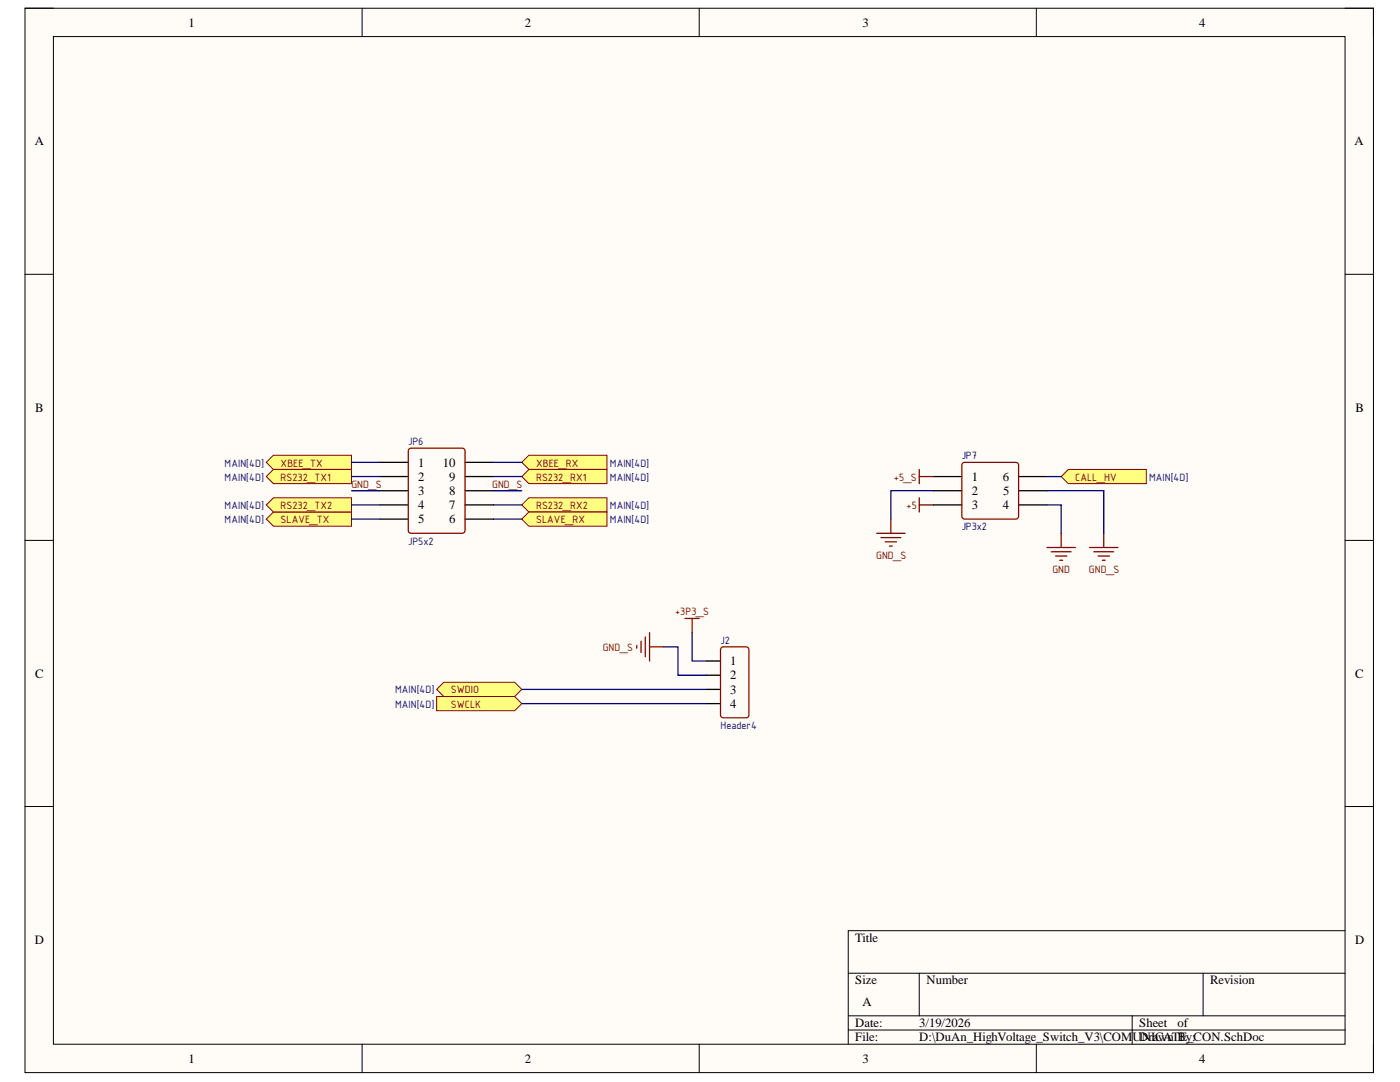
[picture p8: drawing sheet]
<svg xmlns="http://www.w3.org/2000/svg" width="279mm" height="216mm" viewBox="0 0 279 216" stroke-linecap="round" stroke-linejoin="round" font-family="sans-serif">
<path d="M5 1.6h269.1v212.4h-269.1z" fill-rule="evenodd" fill="#fffcf8"/>
<path d="M5 1.6h269.1v212.4h-269.1z" fill="none" stroke="#000" stroke-width=".2"/>
<path d="M10.7 7.3h257.7v201.1h-257.7z" fill-rule="evenodd" fill="#fffcf8"/>
<g fill="none" stroke="#000" stroke-width=".2">
<path d="M5 1.6h5.7M10.7 7.3h257.7v201.1h-257.7zM72.3 1.6v5.7M139.5 1.6v5.7M206.8 1.6v5.7M268.4 1.6h5.7v5.7M5 54.7h5.7M268.4 54.7h5.7M5 107.8h5.7M268.4 107.8h5.7M5 160.9h5.7M268.4 160.9h5.7"/>
<path d="M169.3 194.2h99.1M183.5 194.2v8.5M240.1 194.2v8.5M268.4 185.7h-99.1v22.7M72.3 208.4v5.6M139.5 208.4v5.6M169.3 202.7h99.1M169.3 205.5h99.1M206.8 208.4v5.6M226 202.7v5.7M274.1 208.4v5.6"/>
</g>
<path d="M127.1 128.8v.6M127.9 127.9v2.3M128.8 127.1v4M129.6 126.2v5.7M129.6 129.1h2.9M136.7 123.4h2.8M138.1 123.4v2.8" fill="none" stroke="#800000" stroke-width=".25"/>
<path d="M141 131.9h2.8M141 134.7h2.8M141 137.6h2.8M141 140.4h2.8" fill="none" stroke="#000" stroke-width=".25"/>
<path d="M143.9 129.4l.5-.3h4.5l.5 .3 .1 13.3-.3 .5h-4.8l-.5-.3z" fill="none" stroke="#980000" stroke-width=".25"/>
<path d="M87.1 137.6l1.5-1.5h14.1l1.4 1.5-1.4 1.4h-14.1z" fill-rule="evenodd" fill="#ffff80"/>
<path d="M87.1 137.6l1.5-1.5h14.1l1.4 1.5-1.4 1.4h-14.1z" fill="none" stroke="#800000" stroke-width=".2"/>
<path d="M87.1 139h15.6l1.4 1.4-1.4 1.4h-15.6z" fill-rule="evenodd" fill="#ffff80"/>
<path d="M87.1 139h15.6l1.4 1.4-1.4 1.4h-15.6z" fill="none" stroke="#800000" stroke-width=".2"/>
<path d="M75.8 92.3h5.7M75.8 95.1h5.7M75.8 97.9h5.7M92.8 92.3h5.7M92.8 95.1h5.7M92.8 97.9h5.7M75.8 100.7h5.7M75.8 103.6h5.7M92.8 100.7h5.7M92.8 103.6h5.7" fill="none" stroke="#000" stroke-width=".25"/>
<path d="M81.6 89.7l.4-.3h10.2l.5 .3 .1 16.1-.3 .5-10.5 .1-.4-.3z" fill="none" stroke="#980000" stroke-width=".25"/>
<path d="M53.1 92.3l1.5-1.5h15.5v2.9h-15.5z" fill-rule="evenodd" fill="#ffff80"/>
<path d="M53.1 92.3l1.5-1.5h15.5v2.9h-15.5z" fill="none" stroke="#800000" stroke-width=".2"/>
<path d="M104.1 92.3l1.5-1.5h15.5v2.9h-15.5z" fill-rule="evenodd" fill="#ffff80"/>
<path d="M104.1 92.3l1.5-1.5h15.5v2.9h-15.5z" fill="none" stroke="#800000" stroke-width=".2"/>
<path d="M53.1 95.1l1.5-1.4h15.5v2.8h-15.5z" fill-rule="evenodd" fill="#ffff80"/>
<path d="M53.1 95.1l1.5-1.4h15.5v2.8h-15.5z" fill="none" stroke="#800000" stroke-width=".2"/>
<path d="M104.1 95.1l1.5-1.4h15.5v2.8h-15.5z" fill-rule="evenodd" fill="#ffff80"/>
<path d="M104.1 95.1l1.5-1.4h15.5v2.8h-15.5z" fill="none" stroke="#800000" stroke-width=".2"/>
<path d="M53.1 103.6l1.5-1.4h15.5v2.8h-15.5z" fill-rule="evenodd" fill="#ffff80"/>
<path d="M53.1 103.6l1.5-1.4h15.5v2.8h-15.5z" fill="none" stroke="#800000" stroke-width=".2"/>
<path d="M53.1 100.7l1.5-1.4h15.5v2.9h-15.5z" fill-rule="evenodd" fill="#ffff80"/>
<path d="M53.1 100.7l1.5-1.4h15.5v2.9h-15.5z" fill="none" stroke="#800000" stroke-width=".2"/>
<path d="M104.1 100.7l1.5-1.4h15.5v2.9h-15.5z" fill-rule="evenodd" fill="#ffff80"/>
<path d="M104.1 100.7l1.5-1.4h15.5v2.9h-15.5z" fill="none" stroke="#800000" stroke-width=".2"/>
<path d="M104.1 103.6l1.5-1.4h15.5v2.8h-15.5z" fill-rule="evenodd" fill="#ffff80"/>
<path d="M104.1 103.6l1.5-1.4h15.5v2.8h-15.5z" fill="none" stroke="#800000" stroke-width=".2"/>
<path d="M175 106.4h5.6M175.8 107.3h4M176.7 108.1h2.2M177.5 109h.6M177.8 103.6v2.8M217.5 109.2h5.6M218.3 110.1h4M219.2 110.9h2.2M220 111.8h.6M220.3 106.4v2.8" fill="none" stroke="#800000" stroke-width=".25"/>
<path d="M211.8 95.1l1.4-1.4h15.6v2.8h-15.6z" fill-rule="evenodd" fill="#ffff80"/>
<path d="M211.8 95.1l1.4-1.4h15.6v2.8h-15.6z" fill="none" stroke="#800000" stroke-width=".2"/>
<path d="M183.5 93.7v2.8M183.5 99.3v2.9M183.5 95.1h2.8M183.5 100.7h2.8M208.9 109.2h5.7M209.8 110.1h4M210.7 110.9h2.2M211.5 111.8h.6M211.8 106.4v2.8" fill="none" stroke="#800000" stroke-width=".25"/>
<path d="M186.3 95.1h5.7M186.3 97.9h5.7M203.3 95.1h5.6M203.3 97.9h5.6M186.3 100.7h5.7M203.3 100.7h5.6" fill="none" stroke="#000" stroke-width=".25"/>
<path d="M192 92.5l.5-.2h10.5l.3 .5-.1 10.5-.5 .3-10.5-.1-.2-.5z" fill="none" stroke="#980000" stroke-width=".25"/>
<g fill="none" stroke="#000080" stroke-width=".25">
<path d="M70.1 92.3h5.7M70.1 95.1h5.7M70.1 97.9h5.7M98.5 92.3h5.6M98.5 95.1h5.6M98.5 97.9h5.6M186.3 97.9h-8.5v5.7M208.9 97.9h11.4v8.5M208.9 95.1h2.9M70.1 100.7h5.7M70.1 103.6h5.7M98.5 100.7h5.6"/>
<path d="M98.5 103.6h5.6M208.9 100.7h2.9v5.7M104.1 137.6h36.9M132.5 129.1h2.8v5.6h5.7M138.1 126.2v5.7h2.9M104.1 140.4h36.9"/>
</g>
<g font-size="2.5">
<text x="37.6" y="5.3">1</text>
<text x="104.7" y="5.3">2</text>
<text x="172.1" y="5.3">3</text>
<text x="239.3" y="5.3">4</text>
<text x="6.9" y="29">A</text>
<text x="270.3" y="29">A</text>
<text x="7" y="82.1">B</text>
<text x="270.5" y="82.1">B</text>
<text x="83.5" y="93.1">1</text>
<text x="83.5" y="96">2</text>
<text x="88.4" y="93.1">10</text>
<text x="89.7" y="96">9</text>
<text x="194" y="96">1</text>
<text x="200.1" y="96">6</text>
<text x="83.5" y="98.8">3</text>
<text x="83.5" y="101.6">4</text>
<text x="89.7" y="101.6">7</text>
<text x="89.7" y="98.8">8</text>
<text x="194" y="98.8">2</text>
<text x="194" y="101.6">3</text>
<text x="200.1" y="101.6">4</text>
<text x="200.2" y="98.8">5</text>
<text x="83.5" y="104.4">5</text>
<text x="89.7" y="104.4">6</text>
<text x="7" y="135.2">C</text>
<text x="145.7" y="132.8">1</text>
<text x="145.7" y="135.6">2</text>
<text x="270.4" y="135.2">C</text>
<text x="145.7" y="138.4">3</text>
<text x="145.7" y="141.2">4</text>
<text x="6.9" y="188.3">D</text>
<text x="170.7" y="188">Title</text>
<text x="270.4" y="188.3">D</text>
<text x="170.7" y="196.4">Size</text>
<text x="184.9" y="196.4">Number</text>
<text x="241.5" y="196.4">Revision</text>
<text x="172.1" y="200.8">A</text>
<text x="170.7" y="205">Date:</text>
<text x="170.7" y="207.8">File:</text>
<text x="183.5" y="205">3/19/2026</text>
<text x="183.5" y="207.8">D:\DuAn_HighVoltage_Switch_V3\COM</text>
<text x="226" y="207.8">UDrawn E_CON.SchDoc</text>
<text x="227.4" y="205">Sheet</text>
<text x="227.9" y="207.8">NICATBy:</text>
<text x="235" y="205">of</text>
<text x="37.6" y="212.1">1</text>
<text x="104.7" y="212.1">2</text>
<text x="172.1" y="212.1">3</text>
<text x="239.3" y="212.1">4</text>
</g>
<g font-size="2.3" fill="#000080">
<text x="81.5" y="88.8">JP6</text>
<text x="44.8" y="93.1">MAIN[4D]</text>
<text x="44.8" y="95.9">MAIN[4D]</text>
<text x="121.7" y="93.1">MAIN[4D]</text>
<text x="121.7" y="95.9">MAIN[4D]</text>
<text x="191.9" y="91.7">JP7</text>
<text x="229.3" y="95.9">MAIN[4D]</text>
<text x="44.8" y="101.6">MAIN[4D]</text>
<text x="121.7" y="101.6">MAIN[4D]</text>
<text x="44.8" y="104.4">MAIN[4D]</text>
<text x="121.7" y="104.4">MAIN[4D]</text>
<text x="191.9" y="105.8">JP3x2</text>
<text x="81.5" y="108.7">JP5x2</text>
<text x="143.8" y="128.5">J2</text>
<text x="78.8" y="138.3">MAIN[4D]</text>
<text x="78.8" y="141.2">MAIN[4D]</text>
<text x="143.8" y="145.4">Header4</text>
</g>
<g font-size="2.3" fill="#800000">
<text x="56" y="93.1">XBEE_TX</text>
<text x="56" y="95.9">RS232_TX1</text>
<text x="107" y="93.1">XBEE_RX</text>
<text x="107" y="95.9">RS232_RX1</text>
<text x="178.4" y="95.9">+5_S</text>
<text x="214.6" y="95.9">CALL_HV</text>
<text x="56" y="101.6">RS232_TX2</text>
<text x="70.1" y="97.3">GND_S</text>
<text x="98.2" y="97.3">GND_S</text>
<text x="107" y="101.6">RS232_RX2</text>
<text x="180.9" y="101.6">+5</text>
<text x="56" y="104.4">SLAVE_TX</text>
<text x="107" y="104.4">SLAVE_RX</text>
<text x="174.8" y="111.5">GND_S</text>
<text x="210" y="114.3">GND</text>
<text x="217.3" y="114.3">GND_S</text>
<text x="134.7" y="122.8">+3P3_S</text>
<text x="120.3" y="129.9">GND_S</text>
<text x="90" y="138.3">SWDIO</text>
<text x="90" y="141.2">SWCLK</text>
</g>
</svg>
